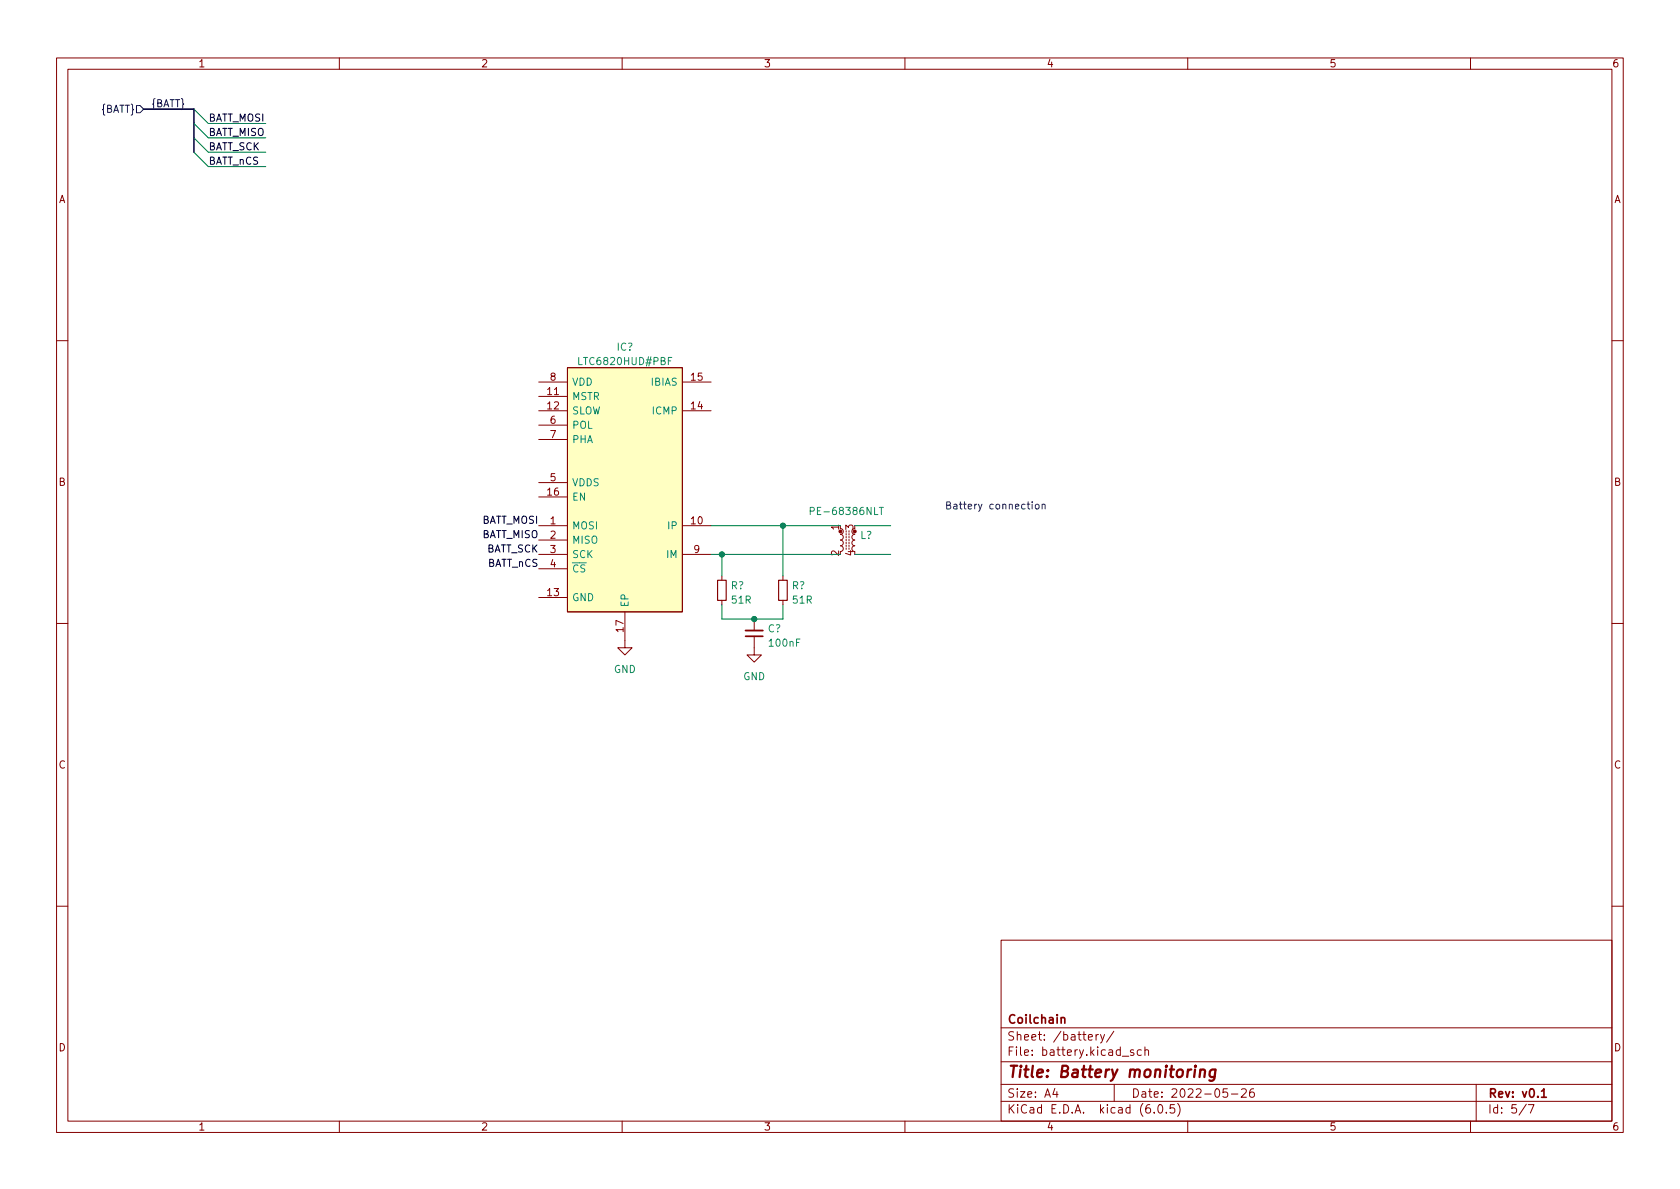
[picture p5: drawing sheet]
<svg xmlns="http://www.w3.org/2000/svg" width="297mm" height="210mm" viewBox="0 0 297 210" stroke-linecap="round" stroke-linejoin="round" font-family="sans-serif">
<g fill="none" stroke="#840000" stroke-width=".18">
<path d="M10 10.2h277v190.1h-277zM12 12.2h273v186.1h-273zM60 10.2v2M110 10.2v2M160 10.2v2M210 10.2v2M260 10.2v2M10 60.2h2M95.2 70.1h5.1M95.2 72.6h5.1M95.2 67.6h5.1M95.2 75.2h5.1"/>
<path d="M95.2 77.7h5.1M100.3 65h20.3v43.2h-20.3zM120.6 72.6h5.1M120.6 67.6h5.1M285 60.2h2M95.2 93h5.1M95.2 87.9h5.1M95.2 95.5h5.1M95.2 98h5.1M95.2 85.3h5.1M120.6 93h5.1M120.6 98h5.1"/>
<path d="M148.6 93.5l.3 .1 .2 .4-.2 .3-.3 .2 .3 .1 .2 .3-.1 .4-.4 .2 .4 .2 .1 .4-.2 .3-.3 .1 .4 .2 .1 .4-.2 .3-.3 .1M149.6 94.4v.2M149.6 94.9v.2M149.6 95.4v.2M149.6 95.9v.2M149.6 96.4v.2M150.1 94.4v.2M150.1 94.9v.2M150.1 95.4v.2M150.1 95.9v.2M150.1 96.4v.2M151.1 93.5l-.3 .1-.2 .4 .2 .3 .3 .2-.3 .1-.2 .3 .1 .4 .4 .2-.3 .1-.2 .3 .1 .4 .4 .2-.4 .2-.1 .4 .2 .3 .3 .1"/>
<path d="M10 110.2h2M95.2 105.7h5.1M95.2 100.6h5.1M110.5 108.2v6.3h1.3l-1.3 1.3-1.3-1.3h1.3M127.6 101.8v.8M127.6 106.2v.7M133.3 112.5v3.3h1.3l-1.3 1.3-1.2-1.3h1.2M133.3 109.5v2M138.4 101.8v.8M138.4 106.2v.7M285 110.2h2M10 160.2h2"/>
<path d="M177 166.3h108v32h-108zM285 160.2h2M60 198.3v2M110 198.3v2M160 198.3v2M177 194.8h108M177 191.8h108M177 187.8h108M177 181.8h108M186.5 192.5l-.4 1h1M186.9 193v1M192.4 183.4l.7-.1v-.3l-.5-.1-.2 .2 .1 .8h.6"/>
<path d="M193.8 182.9v1M194.2 182.9l-.3 .1-.1 .2M194.6 182.9l.3 1M195.3 182.9l-.5 1.4-.2 .1M196.9 182.4l-1.3 1.9M197 191.8v3M198.4 186.8h1.2M200.4 185.7l-.3-.1-.2 .2v.3l.5 .1v.4h-.5M201.8 185.7l-.4-.1-.3 .3v.4l.1 .3h.6M202.4 185.8l.2-.2 .4 .1 .1 .9M202.4 185.1v1.5M204.1 196.7v.1"/>
<path d="M204.9 195.4l.2-.1a.81 .81 0 0 1 .6 .7 .81 .81 0 0 1-.3 .8h-.2a.81 .81 0 0 1-.6-.6 .81 .81 0 0 1 .3-.8zM206.2 196.7v.1M207.6 195.3h-.7v.7l.2-.1 .5 .1 .1 .2-.1 .5-.2 .1-.5-.1M208.2 195.1a1.72 1.72 0 0 1 0 2.3M210 198.3v2M217 192.5h-.7l-.1 .7 .2-.1 .5 .1 .2 .2-.1 .5-.2 .1-.6-.1M217.7 193.5h1.2M219.5 192.7l.6-.2 .2 .2 .1 .3-1 1h1M221.6 192.5a.59 .59 0 0 0-.7 .7v.5l.2 .3h.4l.2-.1 .1-.5-.2-.2-.4-.1-.3 .3M260 198.3v2M261 191.8v6.5M269.9 195.3l-1.3 1.9"/>
<path d="M270.2 195.3h1l-.6 1.5"/>
</g>
<path d="M131.8 112.5h3.1M187.6 180.1l.2-.2 .4 .1 .1 .9M272.6 193l.4-.5v1.5M272.6 194h.8" fill="none" stroke="#840000" stroke-width=".3"/>
<path d="M212.2 189.3a.49 .49 0 0 1 .9 .1l-.2 1.1M212.3 189.1l-.2 1.4M214.9 189.2a.66 .66 0 0 0-1 .3l-.1 .6 .2 .3 .2 .1 .6-.1M214.9 189.1l-.2 1.6a.6 .6 0 0 1-.9 .3" fill="none" stroke="#840000" stroke-width=".4"/>
<path d="M126.9 102.6h1.5v3.6h-1.5zM137.7 102.6h1.5v3.6h-1.5z" fill="none" stroke="#840000" stroke-width=".2"/>
<circle cx="148.6" cy="94" r=".25" fill="#840000" stroke="#840000" stroke-width=".18"/>
<path d="M118.8 63.2h-.6v1.3M143.3 90.4l.6-.1 .1-.2-.1-.3-.6-.1v1.3M155.5 89.7h.7M155.8 89.7v1.3" fill="none" stroke="#008484" stroke-width=".18"/>
<path d="M100.3 65h20.3v43.2h-20.3z" fill="#ffffc2" stroke="#ffffc2" stroke-width=".18"/>
<path d="M131.8 111.5h3.1" fill="none" stroke="#840000" stroke-width=".33"/>
<path d="M24.1 18.7h.7l.6 .6-.6 .6h-.7z" fill="none" stroke="#000084" stroke-width=".18"/>
<path d="M182.5 88.7v.2M182.5 89.2v.8M183.2 89.2h.3l.2 .2v.4l-.2 .2-.3-.1-.2-.1zM184.3 89.3l.1-.1h.3l.1 .8M184.3 89.2v.8" fill="none" stroke="#0000c2" stroke-width=".18"/>
<path d="M25.4 19.3h8.9v7.6" fill="none" stroke="#000084" stroke-width=".3"/>
<path d="M34.3 19.3l2.5 2.5h10.2M34.3 21.8l2.5 2.6h10.2M34.3 26.9l2.5 2.6h10.2M34.3 24.4l2.5 2.5h10.2M125.7 98h22.9M125.7 93h22.9M127.6 98v3.8M138.4 93v8.8M151.1 98h6.4M151.1 93h6.4M127.6 106.9v2.6h10.8v-2.6" fill="none" stroke="#008400" stroke-width=".18"/>
<g fill="#008400" stroke="#008400" stroke-width=".18">
<circle cx="138.4" cy="93" r=".46"/>
<circle cx="127.6" cy="98" r=".46"/>
<circle cx="133.3" cy="109.5" r=".46"/>
</g>
<text font-size="2.8" fill="#840000" x="178" y="190.6">Title: Battery monitoring</text>
<g font-size="2.1" fill="#840000">
<text x="178" y="184">Sheet: /battery/</text>
<text x="178" y="181">Coilchain</text>
<text x="178" y="186.7">File: battery.kicad_sch</text>
<text x="178" y="196.9">KiCad E.D.A. kicad (6.0.5)</text>
<text x="178" y="194.1">Size: A4</text>
<text x="200" y="194.1">Date: 2022-05-26</text>
<text x="263" y="194.1">Rev: v0.1</text>
<text x="263" y="196.9">Id: 5/7</text>
</g>
<g font-size="1.8" fill="#840000">
<text x="35" y="11.9">1</text>
<text x="85" y="11.9">2</text>
<text x="135" y="11.9">3</text>
<text x="185" y="11.9">4</text>
<text x="235" y="11.9">5</text>
<text x="285" y="11.9">6</text>
<text x="10.3" y="35.9">A</text>
<text x="285.3" y="35.9">A</text>
<text x="96.8" y="69.8">11</text>
<text x="97.3" y="67.3">8</text>
<text x="122.2" y="67.3">15</text>
<text x="96.8" y="72.4">12</text>
<text x="97.3" y="74.9">6</text>
<text x="97.3" y="77.5">7</text>
<text x="122.2" y="72.4">14</text>
<text x="10.3" y="85.9">B</text>
<text x="96.8" y="87.6">16</text>
<text x="97.3" y="85.1">5</text>
<text x="285.3" y="85.9">B</text>
<text x="97.3" y="92.7">1</text>
<text x="97.3" y="95.2">2</text>
<text x="122.2" y="92.7">10</text>
<text x="148.3" y="93.7" transform="rotate(-90 148.3 93.7)">1</text>
<text x="150.9" y="93.7" transform="rotate(-90 150.9 93.7)">3</text>
<text x="97.3" y="97.8">3</text>
<text x="97.3" y="100.3">4</text>
<text x="122.7" y="97.8">9</text>
<text x="148.3" y="98.3" transform="rotate(-90 148.3 98.3)">2</text>
<text x="150.9" y="98.3" transform="rotate(-90 150.9 98.3)">4</text>
<text x="96.8" y="105.4">13</text>
<text x="110.2" y="111.7" transform="rotate(-90 110.2 111.7)">17</text>
<text x="10.3" y="135.9">C</text>
<text x="285.3" y="135.9">C</text>
<text x="10.3" y="185.9">D</text>
<text x="285.3" y="185.9">D</text>
<text x="35" y="199.9">1</text>
<text x="85" y="199.9">2</text>
<text x="135" y="199.9">3</text>
<text x="185" y="199.9">4</text>
<text x="235" y="199.9">5</text>
<text x="285" y="199.9">6</text>
</g>
<g font-size="1.8" fill="#000084">
<text x="17.8" y="19.9">{BATT}</text>
<text x="26.7" y="18.9">{BATT}</text>
</g>
<g font-size="1.8">
<text x="36.8" y="21.5">BATT_MOSI</text>
<text x="36.8" y="29.1">BATT_nCS</text>
<text x="36.8" y="24">BATT_MISO</text>
<text x="36.8" y="26.6">BATT_SCK</text>
<text x="85" y="92.6">BATT_MOSI</text>
<text x="85" y="95.1">BATT_MISO</text>
<text x="85.8" y="97.7">BATT_SCK</text>
<text x="86" y="100.2">BATT_nCS</text>
</g>
<g font-size="1.8" fill="#008484">
<text x="102.6" y="64.5">LTC6820HUD#PBF</text>
<text x="109.1" y="62">IC?</text>
<text x="101.1" y="70.7">MSTR</text>
<text x="101.1" y="68.2">VDD</text>
<text x="115.2" y="68.2">IBIAS</text>
<text x="101.1" y="73.3">SLOW</text>
<text x="101.1" y="75.8">POL</text>
<text x="115.5" y="73.3">ICMP</text>
<text x="101.1" y="78.4">PHA</text>
<text x="101.1" y="88.5">EN</text>
<text x="101.1" y="86">VDDS</text>
<text x="101.1" y="93.6">MOSI</text>
<text x="118.2" y="93.6">IP</text>
<text x="144" y="91.1">PE-68386NLT</text>
<text x="152.1" y="95.3">L?</text>
<text x="101.1" y="96.1">MISO</text>
<text x="101.1" y="98.7">SCK</text>
<text x="101.1" y="101.2">~{CS}</text>
<text x="117.9" y="98.7">IM</text>
<text x="101.1" y="106.3">GND</text>
<text x="111.1" y="107.4" transform="rotate(-90 111.1 107.4)">EP</text>
<text x="129.2" y="104.2">R?</text>
<text x="129.4" y="106.7">51R</text>
<text x="140" y="104.2">R?</text>
<text x="140.2" y="106.7">51R</text>
<text x="135.8" y="111.8">C?</text>
<text x="108.5" y="119">GND</text>
<text x="136.1" y="114.3">100nF</text>
<text x="131.4" y="120.3">GND</text>
</g>
<text font-size="1.8" fill="#0000c2" x="167" y="90.1">Battery connection</text>
</svg>
